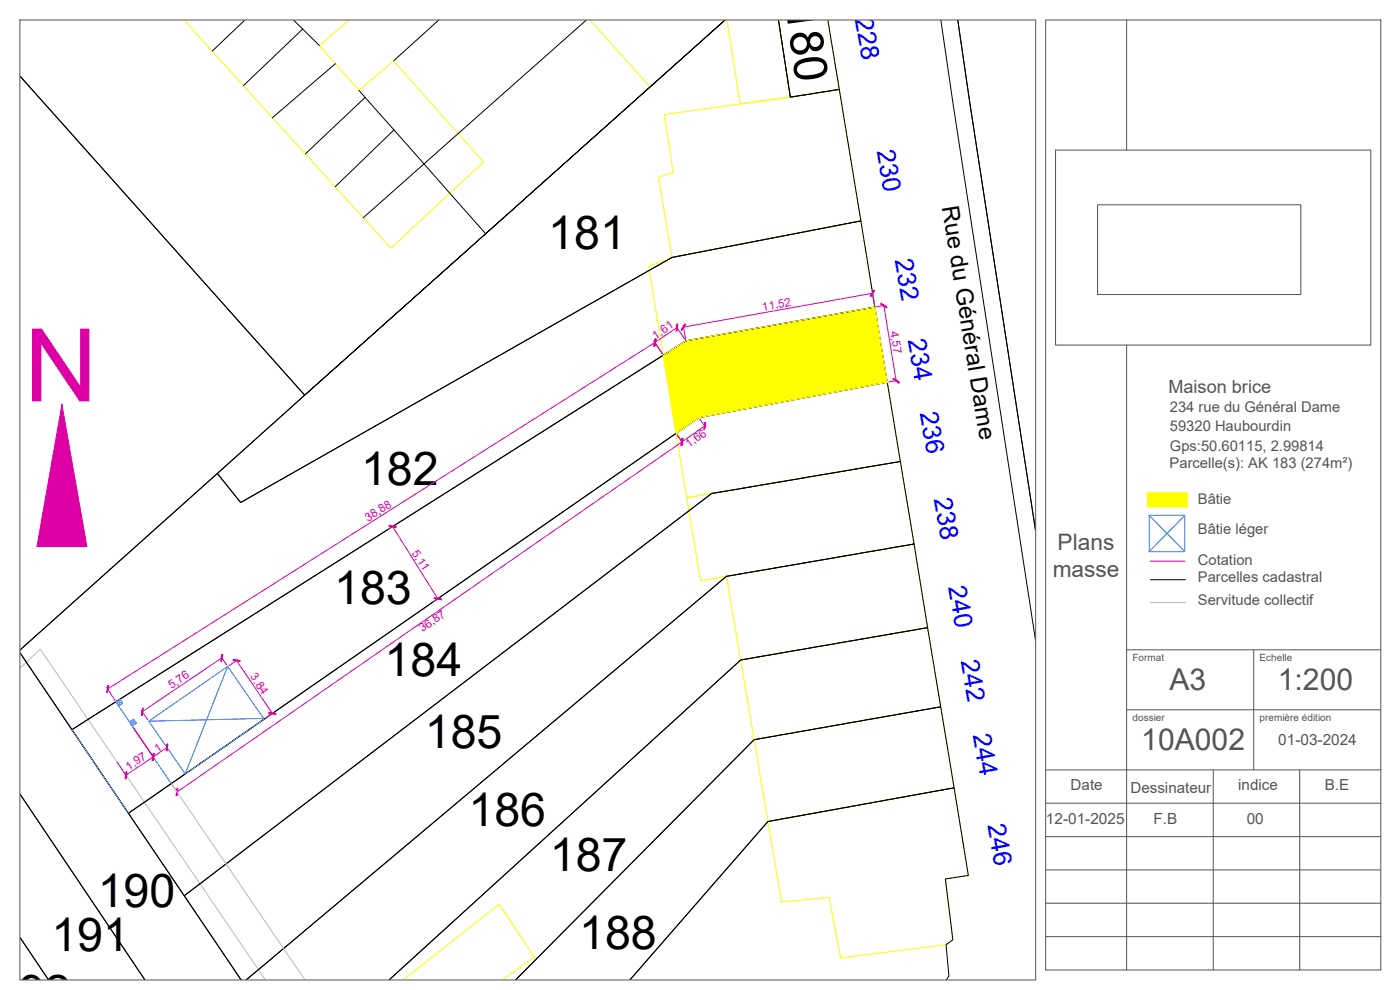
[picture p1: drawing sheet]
<svg xmlns="http://www.w3.org/2000/svg" width="420mm" height="297mm" viewBox="0 0 420 297" stroke-linecap="round" stroke-linejoin="round" font-family="sans-serif">
<!-- layer: 1SUBDSECT -->
<path d="M287.4 6l3.7 25.1 19.7 128" fill="none" stroke="#000" stroke-width=".3"/>
<!-- layer: 1SECTION -->
<path d="M287.4 6l3.7 25.1 19.7 128" fill="none" stroke="#000" stroke-width=".3"/>
<!-- layer: 1ZONCOMM -->
<path d="M282.4 6l3.7 25.9 24.7 160.2" fill="none" stroke="#000" stroke-width=".3"/>
<!-- layer: 3CHEMIN -->
<path d="M345.3 180.8h10.5M6 200.5l6.1-5.7 67.5 99.2M51.7 235.5l16.7 24.5M67.9 259.2l23.6 34.8" fill="none" stroke="#bababa" stroke-width=".3"/>
<!-- layer: 3BATIDUR -->
<g fill="none" stroke="#ff0" stroke-width=".3">
<path d="M55.2 6l62.1 68.5 27.8-25.9-27-30.3-10.4 8.8-11.9-13.4 8.9-7.7M177.1 6l18 20.1 22.5-20.1M218.2 6l3.9 25.1 15.1-1.9-3.6-23.2 3.6 23.2 14.7-2.4-3.4-20.8M199.4 34.4l37.8-5.2 14.7-2.4 6.5 39.5-56.7 10.9-4.1-24 4.4-1.5zM194.6 80l7.1-2.8 56.7-10.9 4.2 25.8-56.7 10.2-6.8 4.3zM199.1 106.6l6.8-4.3 56.7-10.2 3.7 22.6-56.6 10.6-6.8 4.7zM202.9 130l6.8-4.7 56.6-10.6 3.9 23.8-64.1 10.8zM206.1 149.3l64.1-10.8 4.1 24.7-64 11.1zM344.4 147.9h11.8v4.1h-11.8zM218 172.9l56.3-9.7 4.1 25.1-56.1 9.7zM222.3 198l56.1-9.7 3.9 23.8-56 9.8zM226.3 221.9l56-9.8 4 24.3-55.8 10.1z"/>
<path d="M230.5 246.5l55.8-10.1 4.3 26.3-6.9 1 2.3 18.3-2.1 1.4-31.6 4-3.5-18.1-14.2 1.3zM121 294l28.8-22.7 10.6 15.8-9.6 6.9"/>
</g>
<!-- layer: 3SENTIER -->
<path d="M73.4 6l-9.7 9.4M88.1 6l7.7 7.7M90.8 8.7l-17.7 17M100.6 19.1l-18.9 16.2M131.7 6l-13.6 12.3M175.9 6l-66.8 59.3M107.7 27.1l38.1 43M109.6 29.2l-17.9 17M118.2 39l-17.6 17" fill="none" stroke="#000" stroke-width=".3"/>
<!-- layer: 1PARCELLE -->
<path d="M248.5 6l3.4 20.8-14.7 2.4-3.6-23.2 3.6 23.2 14.7-2.4 6.5 39.5-56.7 10.9-129.5 73.6-7-8.7 152.4-136.1-126.2 112.6-85.4-95.8 85.4 95.8-85.4 76.4 59.2-52.9 7 8.7 129.5-73.6 56.7-10.9 4.2 25.8-56.7 10.2-184.3 116.6-15.6-23 66.3 98.1-17-25.2 158.3-120.7 56.6-9.6 4.1 24.7-56.3 9.7-144.1 121.1 144.1-121.1 56.3-9.7 4.1 25.1-56.1 9.7-105.5 96 105.5-96 56.1-9.7 3.9 23.8-56 9.8-71.5 72.1 71.5-72.1 56-9.8 4 24.3-55.8 10.1-41.4 47.5 41.4-47.5 55.8-10.1 4.3 26.3-6.9 1 2.3 18.3-2.1 1.4 .9 9.4-.8 1.2M345.3 173.9h10.5M21.6 218.9l184.3-116.6 56.7-10.2 3.7 22.6-56.6 10.6-171.2 118.7zM6 238.3l37.5 55.7M38.5 244l171.2-118.7 56.6-10.6 3.9 23.8-56.6 9.6-158.3 120.7zM6 281.3l8.6 12.7" fill="none" stroke="#000" stroke-width=".3"/>
<!-- layer: 3BATIDUR -->
<g fill="#ff0" stroke="#ff0" stroke-width=".3">
<path d="M205.9 102.3l56.7-10.2 1.6 10.2z"/>
<path d="M200.4 114.7h65.9l-56.6 10.6z"/>
<path d="M205.9 102.3l59 4.3-.7-4.3zM199.1 106.6l6.8-4.3 59 4.3z"/>
<path d="M199.1 106.6l67.2 8.1-1.4-8.1zM199.1 106.6l67.2 8.1h-65.9z"/>
<path d="M200.4 114.7l1.7 10.6h7.6zM202.1 125.3h7.6l-6.8 4.7z"/>
<path d="M344.4 147.9l11.8 4.1v-4.1zM344.4 147.9l11.8 4.1h-11.8z"/>
</g>
<!-- layer: 10.anotation -->
<g fill="none" stroke="#007fff" stroke-width=".3">
<path d="M344.9 154.6h10.7v10.9h-10.7zM344.9 154.6l10.7 10.9M355.6 154.6l-10.7 10.9M68.3 200l-12.7 32.2M21.6 218.9l16.9 25.1M34.5 210.2l17 25M34.8 210.6l1.2-.9 .8 1.3-1.2 .8zM34.8 210.6l2 .4M36 209.7l-.4 2.1M38.9 216.6l1.2-.8 .8 1.2-1.2 .8zM38.9 216.6l2 .4M40.1 215.8l-.4 2"/>
<path d="M79.1 215.5l-34.4 .9 10.9 15.8 23.6-16.4-10.9-15.8-23.6 16.4"/>
</g>
<!-- layer: 04.COTE -->
<g fill="none" stroke="#dd00a5" stroke-width=".3">
<path d="M202.9 97.9l2.7 3.9M203.2 98.3l-6.7 4.5M205 97.6l.8 4.2M261.7 87.5l.8 4.1M261.8 88l-56.7 10.2M265.3 91.7l3.6 22.5M265.7 91.6l-2.6 .5M196.3 102.3l2.5 3.9-2.6-3.8M196.6 102.7l-164.3 104M269.5 114.2l-2.8 .4M203.2 130.5l1.7 2.5M210 125.7l1.8 2.6"/>
<path d="M211.5 127.8l-158.4 109.8M117.8 158l13.6 21.6M118.2 157.7l-1.6 1.1M131.8 179.4l-1.7 1.1M345.2 168.4h10.4M66.3 197l1.7 2.5M66.6 197.4l-23.9 16.1M71 198.2l10.7 15.9M71.4 197.9l-2.7 1.8M32 206.3l2.5 3.8M40 218.3l6.3 9.2M42.4 213.1l2 2.9"/>
<path d="M82.2 213.8l-2.5 1.7M35.2 228.7l2.9 4.3M50.1 224.3l-12.3 8.3M51.7 235.5l1.7 2.5"/>
</g>
<g fill="#dd00a5" stroke="#dd00a5" stroke-width=".3">
<path d="M18.6 121.4l7.5 42.6h-15z"/>
<path d="M37.9 231.5l-.2 2.2 .4-2.1zM37.9 231.5l-.2 2.2-.2-.1z"/>
<path d="M46.1 226l-.4 2.1 .2 .1zM46.1 226l.2 .1-.4 2.1z"/>
<path d="M196.7 101.7l-.4 2 .2 .1zM196.7 101.7h.3l-.5 2.1z"/>
<path d="M32.5 205.6l-.3 2.2 .5-2.1zM32.5 205.6l-.3 2.2-.2-.1z"/>
<path d="M116.8 157.8l2 .6 .1-.3zM116.8 157.6l2.1 .5-2.1-.3z"/>
<path d="M130.4 179.3l-.1 .2 2.2 .3zM130.3 179.5l2.2 .3-.1 .2z"/>
<path d="M196.6 101.8l-.2 2.1 .4-2.1zM196.6 101.8l-.2 2.1-.2-.1z"/>
<path d="M203.2 97.2l-.3 2.1h.2zM203.2 97.2l.3 .1-.4 2z"/>
<path d="M205.6 97.2l-1 1.9 1.2-1.8zM205.6 97.2l-1 1.9-.2-.1z"/>
<path d="M262.3 87.1l-1.2 1.7 .2 .1zM262.3 87.1l.2 .1-1.2 1.7z"/>
<path d="M53.2 236.5l-.2 2.2 .4-2.1zM53.2 236.5l-.2 2.2h-.2z"/>
<path d="M204.7 131.5l-.3 2.1h.2zM204.7 131.5l.3 .1-.4 2z"/>
<path d="M204.7 131.5l-.1 2.1 .4-2zM204.7 131.5l-.1 2.1h-.2z"/>
<path d="M211.6 126.8l-.4 2 .2 .1zM211.6 126.8h.2l-.4 2.1z"/>
<path d="M264.3 91.2l1.8 1.2 .1-.2zM264.5 91l1.7 1.2-1.9-1z"/>
<path d="M268.1 113.5l-.1 .2 1.9 1.1zM268 113.7l1.9 1.1-.2 .2z"/>
<path d="M69.9 198.1l2.1 .4 .1-.2zM70 197.9l2.1 .4-2.2-.2z"/>
<path d="M80.7 213.8v.2l2.1 .2zM80.7 214l2.1 .2v.2z"/>
<path d="M42.8 212.5l-.2 2.1 .4-2.1zM42.8 212.5l-.2 2.1h-.2z"/>
<path d="M66.7 196.3l-.4 2.1h.2zM66.7 196.3l.2 .1-.4 2z"/>
<path d="M46.1 226l-.2 2.2 .4-2.1zM46.1 226l-.2 2.2-.2-.1z"/>
<path d="M50.2 223.2l-.4 2.1h.2zM50.2 223.2l.2 .1-.4 2z"/>
</g>
<!-- layer: A.CARTOUCHE -->
<g fill="none" stroke="#545454" stroke-width=".3">
<path d="M6 6h304.8v288h-304.8zM313.8 6h100.6v285h-100.6zM338.1 6v39M316.8 45h94.6v58.5h-94.6zM329.4 61.5h61v26.9h-61zM338.1 103.5v187.5M338.1 195h76.3M376.3 195v36M338.1 213h76.3M313.8 231h100.6M364.1 231v60M390.1 231v60"/>
<path d="M313.8 251h100.6M313.8 241h100.6M313.8 271h100.6M313.8 261h100.6M313.8 281h100.6"/>
</g>
<text font-size="30.5" fill="#dd00a5" x="7.3" y="120.5">N</text>
<g font-size="14">
<text x="235.7" y="2" transform="rotate(82 235.7 2)">180</text>
<text x="164.5" y="74.6">181</text>
<text x="108.4" y="145.6">182</text>
<text x="100.3" y="181.2">183</text>
<text x="115.4" y="202.8">184</text>
<text x="127.5" y="224.4">185</text>
<text x="140.6" y="248">186</text>
<text x="165" y="261.4">187</text>
<text x="29.3" y="272.2">190</text>
<text x="15.4" y="285.3">191</text>
<text x="173.8" y="284.6">188</text>
</g>
<g font-size="9" fill="#545454">
<text x="351" y="207.2">A3</text>
<text x="383.5" y="207.2">1:200</text>
<text x="342.5" y="225.2">10A002</text>
</g>
<g font-size="7.7" fill="#00f">
<text x="256.6" y="5.6" transform="rotate(80 256.6 5.6)">228</text>
<text x="263.1" y="45.4" transform="rotate(80 263.1 45.4)">230</text>
<text x="268.5" y="78.1" transform="rotate(80 268.5 78.1)">232</text>
<text x="272.4" y="101.9" transform="rotate(80 272.4 101.9)">234</text>
<text x="276.1" y="123.9" transform="rotate(80 276.1 123.9)">236</text>
<text x="280.3" y="149.6" transform="rotate(80 280.3 149.6)">238</text>
<text x="284.6" y="176.2" transform="rotate(80 284.6 176.2)">240</text>
<text x="288.3" y="198.3" transform="rotate(80 288.3 198.3)">242</text>
<text x="291.9" y="220.4" transform="rotate(80 291.9 220.4)">244</text>
<text x="296.4" y="247.4" transform="rotate(80 296.4 247.4)">246</text>
</g>
<text font-size="7.1" x="282.6" y="62" transform="rotate(81 282.6 62)">Rue du Général Dame</text>
<g font-size="6.8" fill="#545454">
<text x="317.4" y="164.9">Plans</text>
<text x="315.9" y="173">masse</text>
</g>
<text font-size="5.4" fill="#545454" x="350.6" y="118">Maison brice</text>
<g font-size="4.6" fill="#545454">
<text x="383.6" y="223.7">01-03-2024</text>
<text x="321.3" y="237.1">Date</text>
<text x="339.3" y="237.8">Dessinateur</text>
<text x="371.6" y="237.1">indice</text>
<text x="397.6" y="237.1">B.E</text>
<text x="313.9" y="247.3">12-01-2025</text>
<text x="346.2" y="247.3">F.B</text>
<text x="374.1" y="247.1">00</text>
</g>
<g font-size="4.4" fill="#545454">
<text x="351.1" y="123.6">234 rue du Général Dame</text>
<text x="351.1" y="129.2">59320 Haubourdin</text>
<text x="351.1" y="135.2">Gps:50.60115, 2.99814</text>
<text x="351" y="140.3">Parcelle(s): AK 183 (274m²)</text>
<text x="359.5" y="151.3">Bâtie</text>
<text x="359.5" y="160.3">Bâtie léger</text>
<text x="359.5" y="169.5">Cotation</text>
<text x="359.5" y="174.7">Parcelles cadastral</text>
<text x="359.5" y="181.5">Servitude collectif</text>
</g>
<g font-size="3.5" fill="#dd00a5">
<text x="229" y="93.2" transform="rotate(-10 229 93.2)">11,52</text>
<text x="196.8" y="101.9" transform="rotate(-34 196.8 101.9)">1,61</text>
<text x="267.2" y="99.6" transform="rotate(81 267.2 99.6)">4,57</text>
<text x="206.7" y="134.4" transform="rotate(-35 206.7 134.4)">1,66</text>
<text x="110.4" y="156.5" transform="rotate(-33 110.4 156.5)">38,88</text>
<text x="123.5" y="165.8" transform="rotate(58 123.5 165.8)">5,11</text>
<text x="126.8" y="189.8" transform="rotate(-35 126.8 189.8)">36,87</text>
<text x="75" y="203" transform="rotate(56 75 203)">3,84</text>
<text x="51.5" y="206.9" transform="rotate(-34 51.5 206.9)">5,76</text>
<text x="47.3" y="226" transform="rotate(-33 47.3 226)">1</text>
<text x="38.7" y="231.3" transform="rotate(-34 38.7 231.3)">1,97</text>
</g>
<g font-size="3" fill="#545454">
<text x="339.9" y="198.2">Format</text>
<text x="378" y="198.2">Echelle</text>
<text x="339.9" y="216.2">dossier</text>
<text x="378" y="216.2">première édition</text>
</g>
</svg>
